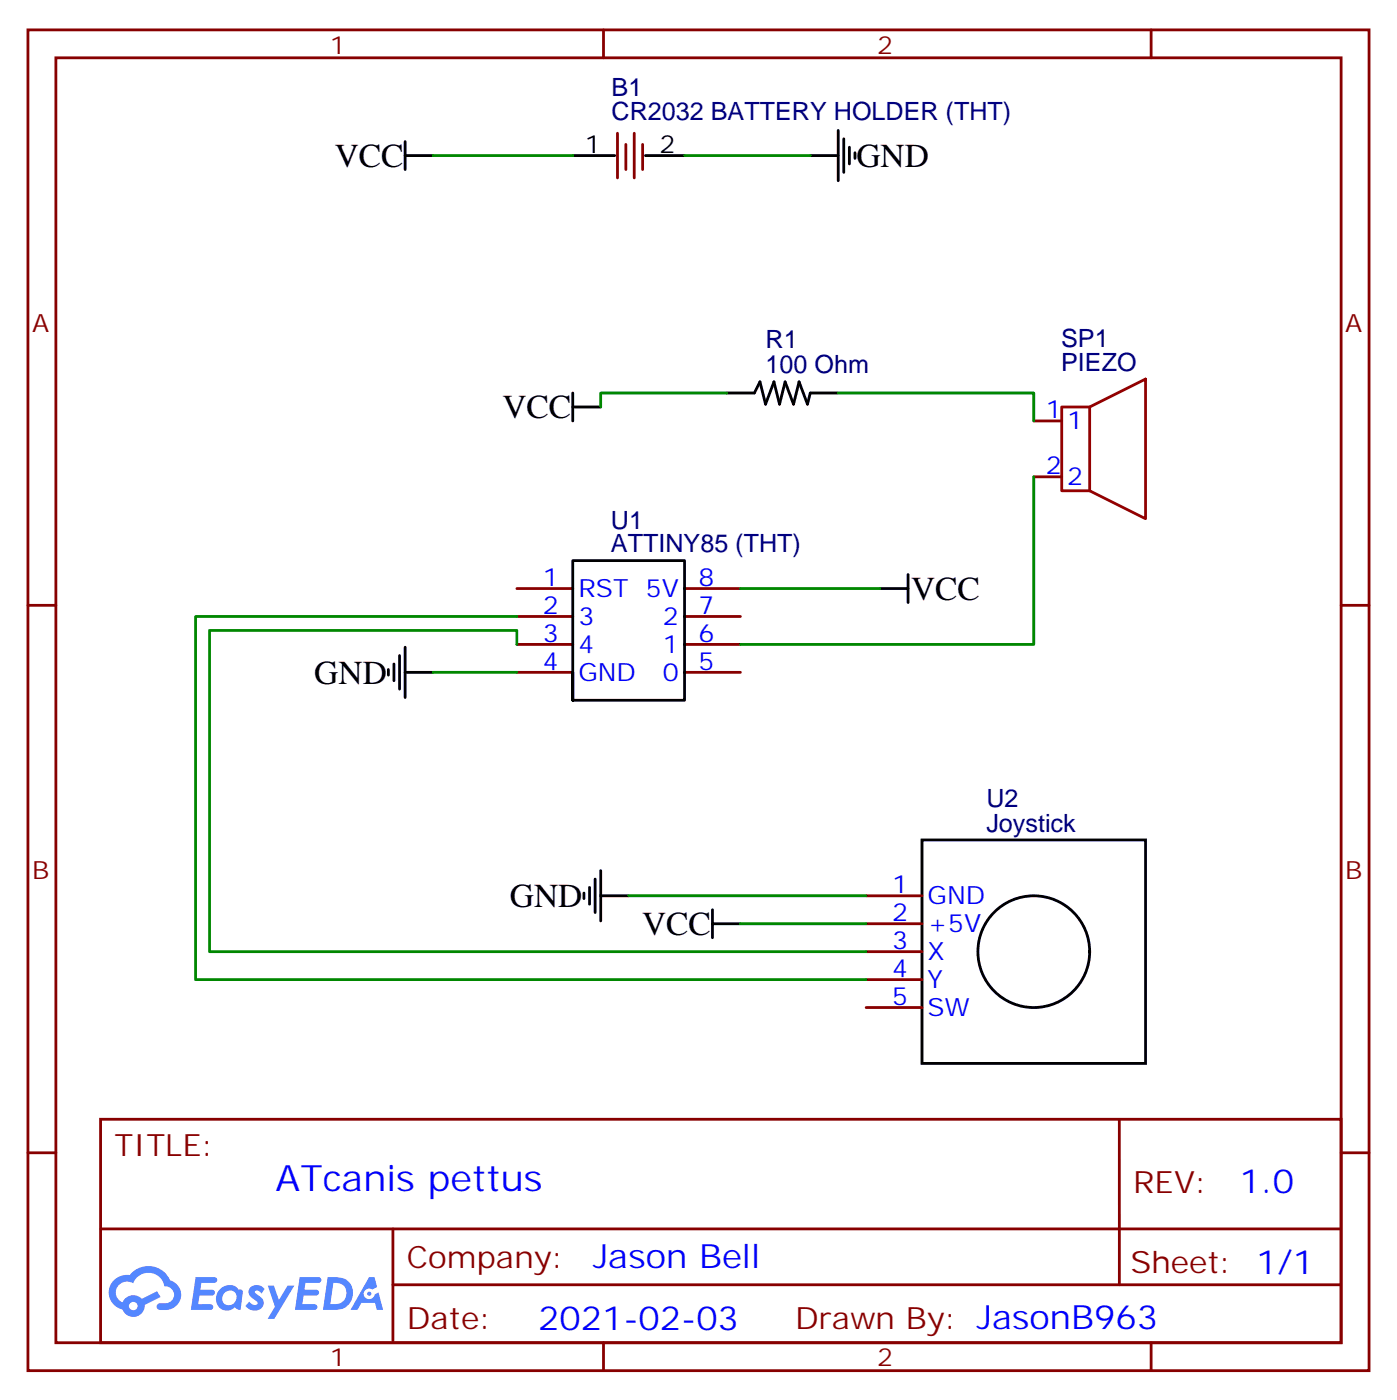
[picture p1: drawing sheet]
<svg xmlns="http://www.w3.org/2000/svg" width="176mm" height="177mm" viewBox="0 0 176 177" stroke-linecap="round" stroke-linejoin="round" font-family="sans-serif">
<g fill="none" stroke="#870000" stroke-width=".35">
<path d="M3.5 3.8h169.4v169.3h-169.4zM7.1 7.3h162.2v162.3h-162.2zM76.2 3.8v3.5M145.3 3.8v3.5M3.5 76.4h3.6M169.3 76.4h3.6M3.5 145.6h3.6M12.7 141.4h156.6v28.2h-156.6zM12.7 155.2h156.5M49.6 155.2v14.1M141.3 141.4v20.9M169.3 145.6h3.6"/>
<path d="M49.6 162.3h119.6M76.2 169.6v3.5M145.3 169.6v3.5"/>
</g>
<g fill="#5487ff">
<path d="M31.7 162.5a1.22 1.22 0 0 1 1.7 .3l-.4 .6-.4-.4h-.4v.2a2.96 2.96 0 0 1 1.1 1.2 1.14 1.14 0 0 1-.7 1.1 1.14 1.14 0 0 1-1.2-.2l-.4-.4 .5-.5a.66 .66 0 0 0 1 .3v-.3a2.71 2.71 0 0 1-1.1-1.1 .78 .78 0 0 1 .3-.8z"/>
<path d="M24.7 161.3h1.5a1.22 1.22 0 0 1 1.2 .2 .37 .37 0 0 1-.4 .5h-1.6l-.1 .9h1.5a.37 .37 0 0 1 .3 .4 .37 .37 0 0 1-.3 .3h-1.6l-.2 1.1h.8a1.15 1.15 0 0 1 1.1 .2 .36 .36 0 0 1-.3 .5h-2.5z"/>
<path d="M37.8 161.3h1.6a1.23 1.23 0 0 1 1.1 .2 .37 .37 0 0 1-.3 .5h-1.6l-.2 .9h1.6a.37 .37 0 0 1 .3 .4 .37 .37 0 0 1-.4 .3h-1.6l-.1 1.1h.7a1.15 1.15 0 0 1 1.1 .2 .36 .36 0 0 1-.3 .5h-2.5z"/>
<path d="M46.6 161.3h.7l.3 1.2-.6 .4a.69 .69 0 0 0-1 .2 .69 .69 0 0 0 .4 1 .69 .69 0 0 0 .9-.6l.5-.3 .6 2.2h-.8l-.3-.9h-1.7l-.5 .9h-.8z"/>
<path d="M33.8 162.4h.8l.6 1.8 1.1-1.8h.9l-2.6 4.2h-.8l.9-1.6z"/>
<path d="M41.4 161.3l-.6 4.1a5.9 5.9 0 0 0 2.7-.2 2.09 2.09 0 0 0 1-2.6 2.09 2.09 0 0 0-2.4-1.3zM42.1 162a1.36 1.36 0 0 1 1.7 1.2 1.36 1.36 0 0 1-1.4 1.5h-.7z"/>
<path d="M27.7 162.9a1.5 1.5 0 0 0-.3 1.9 1.5 1.5 0 0 0 1.8 .6l.4-.3 .4 .3h.4l.3-2.3-.2-.2h-.1a.53 .53 0 0 1-.6-.4 1.63 1.63 0 0 0-2.1 .4zM28.3 163.3a.89 .89 0 0 1 1.4 0 .89 .89 0 0 1-.2 1.3 .89 .89 0 0 1-1.3 0 .89 .89 0 0 1 .1-1.3z"/>
<path d="M14.4 161.7a2.18 2.18 0 0 0 1.1 3.7 1.44 1.44 0 0 0 1.6 .9 1.44 1.44 0 0 0 1.2-1.5l2-1-.5-.7-1.9 .9a1.47 1.47 0 0 0-2.4 .5 1.39 1.39 0 0 1-.7-2 1.39 1.39 0 0 1 2-.4 2.08 2.08 0 0 1 2.2-1.3 2.08 2.08 0 0 1 1.8 1.7 1.07 1.07 0 0 1 1.2 .9 1.07 1.07 0 0 1-1 1.2h-.7a.43 .43 0 0 0-.5 .4 .43 .43 0 0 0 .4 .4 2.17 2.17 0 0 0 2.7-1.9 1.93 1.93 0 0 0-1.4-1.8 2.98 2.98 0 0 0-5.1-.7h-.3a2.38 2.38 0 0 0-1.7 .7zM16.3 165a.55 .55 0 0 1 1.1 0 .55 .55 0 0 1-1.1 0z"/>
<circle cx="46.6" cy="163.4" r=".26"/>
</g>
<g fill="none" stroke="#870000" stroke-width=".35">
<path d="M78 16.8v5.7M79 18.2v3.2M80.1 16.8v5.7M81.1 18.2v3.2M130.5 53.2h3.6M65.3 74.3h7M65.3 77.9h7M86.4 74.3h7.1M86.4 77.9h7.1M130.5 60.2h3.6M65.3 81.4h7M65.3 84.9h7"/>
<path d="M86.4 81.4h7.1M86.4 84.9h7.1M109.4 113.1h7M109.4 116.7h7M109.4 120.2h7M109.4 123.7h7M109.4 127.2h7"/>
</g>
<g fill="none" stroke="#000" stroke-width=".35">
<path d="M51.2 19.6h3.5M51.2 17.9v3.5M72.3 19.6h5.3M81.5 19.6h4.9M102.3 19.6h3.5M105.8 16.5v6.3M106.5 17.5v4.3M107.2 18.6v2.1M107.9 19.3v.7M72.3 51.4h3.5M72.3 49.6v3.6M91.7 49.6h3.5l.8-1.4 .7 2.8 1-2.8 .7 2.8 .7-2.8 1.1 2.8 .7-2.8 1.1 2.8 .3-1.4h3.5"/>
<path d="M111.1 74.3h3.6M114.7 72.6v3.5M49 84.6v.7M49.7 83.9v2.1M50.4 82.8v4.2M51.2 81.7v6.4M51.2 84.9h3.5M72.3 84.9v3.5h14.1v-17.6h-14.1v17.6M73.7 112.8v.7M74.4 112.1v2.1M75.1 111v4.3M75.8 113.1h3.6"/>
<path d="M75.8 110v6.3M90 116.7h3.5M90 114.9v3.5M116.4 106.1h28.2v28.2h-28.2z"/>
<circle cx="130.5" cy="120.2" r="7.1"/>
</g>
<path d="M137.6 51.4l7-3.5v17.6l-7-3.5zM137.6 51.4h-3.5v10.6h3.5" fill="none" stroke="#900" stroke-width=".35"/>
<path d="M54.7 19.6h17.6M86.4 19.6h15.9M91.7 49.6h-15.9v1.8M105.8 49.6h24.7v3.6M65.3 77.9h-40.6v45.8h84.7M93.5 74.3h17.6M130.5 60.2v21.2h-37M54.7 84.9h10.6M65.3 81.4v-1.8h-38.8v40.6h82.9M79.4 113.1h30M93.5 116.7h15.9" fill="none" stroke="#008700" stroke-width=".35"/>
<text font-size="4.6" fill="#00f" x="34.8" y="150.4">ATcanis pettus</text>
<g font-size="4.2">
<text x="42.3" y="21.1">VCC</text>
<text x="108.1" y="21.1">GND</text>
<text x="63.4" y="52.8">VCC</text>
<text x="115" y="75.7">VCC</text>
<text x="39.7" y="86.3">GND</text>
<text x="64.4" y="114.5">GND</text>
<text x="81.1" y="118.1">VCC</text>
</g>
<g font-size="4.2" fill="#00f">
<text x="156.5" y="150.6">1.0</text>
<text x="74.9" y="160.2">Jason Bell</text>
<text x="68" y="168">2021-02-03</text>
</g>
<g font-size="3.9" fill="#800">
<text x="14.5" y="145.9">TITLE:</text>
<text x="143.1" y="150.6">REV:</text>
<text x="51.4" y="160.1">Company:</text>
<text x="142.7" y="160.8">Sheet: 1/1</text>
<text x="51.4" y="167.8">Date:</text>
<text x="100.4" y="167.9">Drawn By: JasonB963</text>
</g>
<g font-size="3.2" fill="#800">
<text x="41.6" y="6.8">1</text>
<text x="110.8" y="6.8">2</text>
<text x="4.1" y="41.9">A</text>
<text x="169.9" y="41.9">A</text>
<text x="4.1" y="111">B</text>
<text x="169.9" y="111">B</text>
<text x="41.6" y="172.6">1</text>
<text x="110.8" y="172.6">2</text>
</g>
<g font-size="3.2" fill="#000080">
<text x="77.2" y="15.1">CR2032 BATTERY HOLDER (THT)</text>
<text x="77.2" y="12.1">B1</text>
<text x="96.7" y="47.2">100 Ohm</text>
<text x="96.7" y="44">R1</text>
<text x="134" y="46.8">PIEZO</text>
<text x="134" y="43.8">SP1</text>
<text x="77.1" y="69.7">ATTINY85 (THT)</text>
<text x="77.1" y="66.8">U1</text>
<text x="124.5" y="101.9">U2</text>
<text x="124.5" y="105">Joystick</text>
</g>
<g font-size="3.2">
<text x="73.8" y="19.3">1</text>
<text x="83.3" y="19.3">2</text>
</g>
<g font-size="3.2" fill="#00f">
<text x="132" y="52.8">1</text>
<text x="132" y="59.9">2</text>
<text x="134.8" y="54.2">1</text>
<text x="134.8" y="61.3">2</text>
<text x="68.5" y="74">1</text>
<text x="68.5" y="77.5">2</text>
<text x="73" y="75.4">RST 5V</text>
<text x="88.2" y="74">8</text>
<text x="88.2" y="77.5">7</text>
<text x="68.5" y="81">3</text>
<text x="73" y="78.9">3</text>
<text x="73" y="82.4">4</text>
<text x="83.7" y="78.9">2</text>
<text x="83.7" y="82.4">1</text>
<text x="88.2" y="81">6</text>
<text x="68.5" y="84.6">4</text>
<text x="73" y="86">GND</text>
<text x="83.7" y="86">0</text>
<text x="88.2" y="84.6">5</text>
<text x="112.6" y="112.8">1</text>
<text x="112.6" y="116.3">2</text>
<text x="112.6" y="119.8">3</text>
<text x="117.1" y="114.2">GND</text>
<text x="117.1" y="117.7">+5V</text>
<text x="112.6" y="123.4">4</text>
<text x="117.1" y="121.2">X</text>
<text x="117.1" y="124.8">Y</text>
<text x="112.6" y="126.9">5</text>
<text x="117.1" y="128.3">SW</text>
</g>
</svg>
